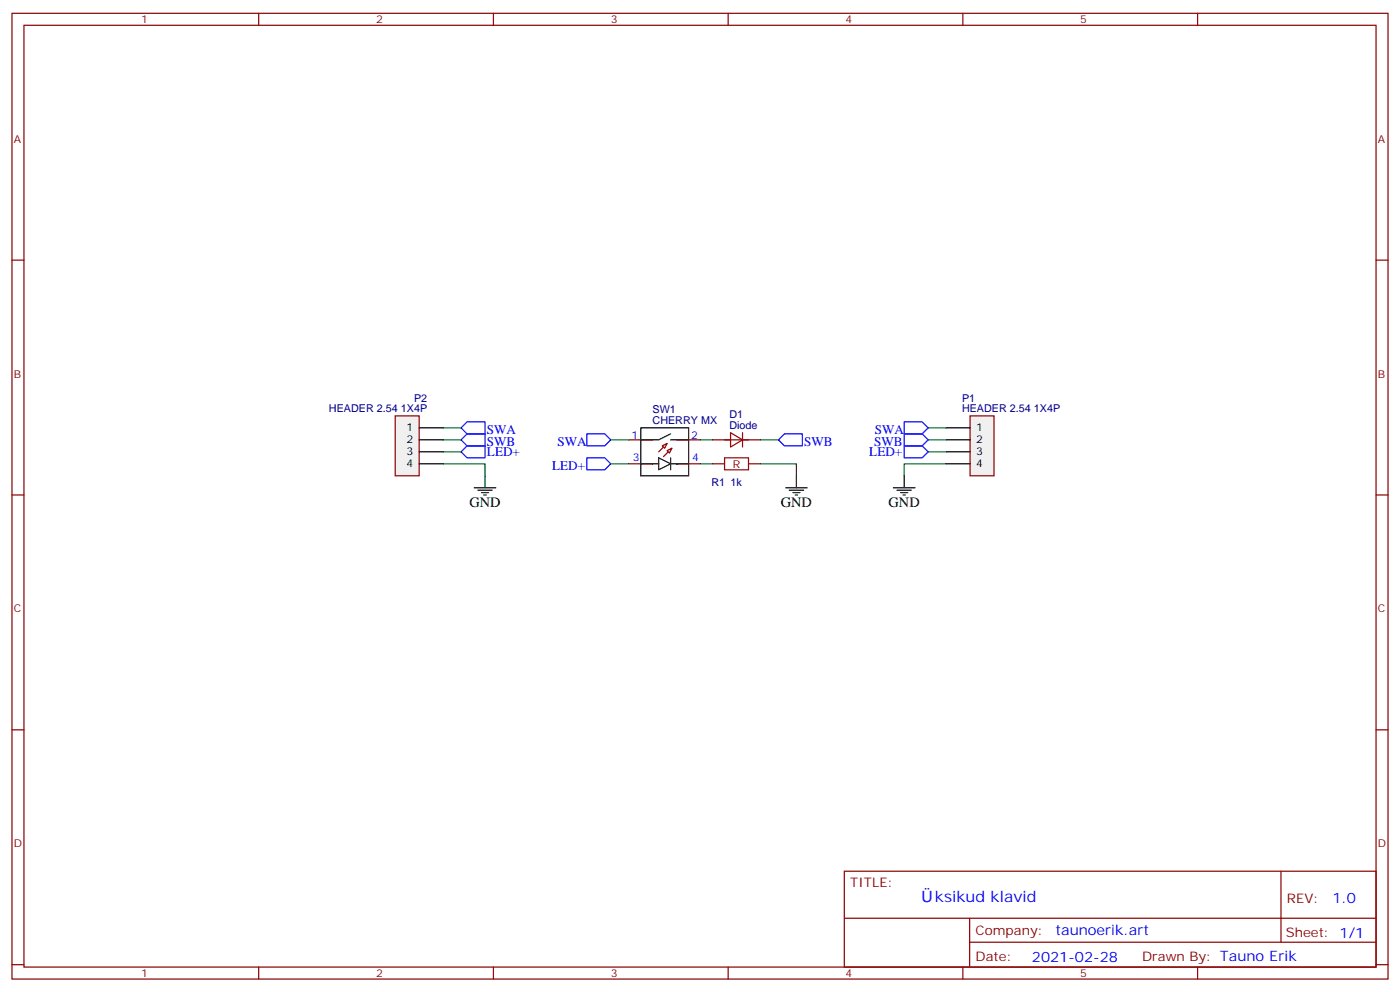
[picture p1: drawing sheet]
<svg xmlns="http://www.w3.org/2000/svg" width="412mm" height="292mm" viewBox="0 0 412 292" stroke-linecap="round" stroke-linejoin="round" font-family="sans-serif">
<g fill="none" stroke="#870000" stroke-width=".35">
<path d="M3.5 3.9h405.4v284.4h-405.4zM7.1 7.4h398.2v277.3h-398.2zM76.2 3.9v3.5M145.3 3.9v3.5M214.5 3.9v3.5M283.6 3.9v3.5M352.8 3.9v3.5M3.5 76.6h3.6M405.3 76.6h3.6M185.2 129.5h7.1M185.2 136.6h7.1M196.5 130.6l-2.5 2.4"/>
<path d="M197.9 132l-2.5 2.4M199.3 129.5h7.1M199.3 136.6h7.1M3.5 145.7h3.6M405.3 145.7h3.6M3.5 214.9h3.6M405.3 214.9h3.6M248.7 256.5h156.6v28.2h-156.6zM377.3 256.5v20.9M248.7 270.4h156.5M285.6 277.4h119.6M285.6 270.4v14.1"/>
<path d="M3.5 284h3.6M76.2 284.7v3.6M145.3 284.7v3.6M214.5 284.7v3.6M283.6 284.7v3.6M352.8 284.7v3.6M405.3 284h3.6"/>
</g>
<path d="M188.7 126h14.1v14.1h-14.1zM194 134.8l3.6 1.8-3.6 1.7zM197.6 127.7l-3.6 1.8h-5.3M197.6 129.5h5.2M197.6 134.8v3.5" fill="none" stroke="#000" stroke-width=".35"/>
<g fill="#f0f0f0" stroke="#870000" stroke-width=".35">
<path d="M195.1 131.3l1.4-.7-.7 1.4z"/>
<path d="M196.5 132.7l1.4-.7-.7 1.4z"/>
</g>
<path d="M188.7 136.6h5.3M197.6 136.6h5.2" fill="none" stroke="#000" stroke-width=".35"/>
<circle cx="199.3" cy="136.6" r=".18" fill="#000"/>
<path d="M209.9 129.5h14.1M209.9 136.6h3.5M215.2 127.4l3.5 2.1-3.5 2.1zM218.7 127.4v4.2M220.5 136.6h3.5" fill="none" stroke="#870000" stroke-width=".35"/>
<g fill="none" stroke="#008700" stroke-width=".35">
<path d="M130.5 136.6h12.4v3.5M130.5 129.5h5.3M130.5 126h5.3M130.5 133h5.3M179.9 129.5h5.3M179.9 136.6h5.3M206.4 129.5h3.5M206.4 136.6h3.5M224 136.6h10.6v3.5M224 129.5h5.3M273.4 129.5h5.3M273.4 126h5.3"/>
<path d="M273.4 133h5.3M278.7 136.6h-12.4v3.5"/>
</g>
<path d="M213.4 134.8h7.1v3.5h-7.1z" fill="none" stroke="#a10000" stroke-width=".35"/>
<path d="M135.8 133l1.8-1.7h5.3v3.5h-5.3zM137.6 124.2h5.3v3.5h-5.3l-1.8-1.7zM137.6 127.7h5.3v3.6h-5.3l-1.8-1.8zM172.9 127.7h5.3l1.7 1.8-1.7 1.8h-5.3zM172.9 134.8h5.3l1.7 1.8-1.7 1.7h-5.3zM231.1 127.7h5.3v3.6h-5.3l-1.8-1.8zM266.3 131.3h5.3l1.8 1.7-1.8 1.8h-5.3zM266.3 127.7h5.3l1.8 1.8-1.8 1.8h-5.3zM266.3 124.2h5.3l1.8 1.8-1.8 1.7h-5.3z" fill="none" stroke="#00f" stroke-width=".35"/>
<path d="M116.4 122.4h7.1v17.7h-7.1z" fill="#f0f0f0" stroke="#870000" stroke-width=".35"/>
<path d="M123.5 126h7M123.5 129.5h7M123.5 133h7M123.5 136.6h7" fill="none" stroke="#000" stroke-width=".35"/>
<path d="M285.8 122.4h7v17.7h-7z" fill="#f0f0f0" stroke="#870000" stroke-width=".35"/>
<g fill="none" stroke="#000" stroke-width=".35">
<path d="M278.7 126h7.1M278.7 129.5h7.1M278.7 133h7.1M278.7 136.6h7.1M139.7 143.6h6.3M140.8 144.3h4.2M141.8 145h2.1M142.5 145.7h.7M142.9 140.1v3.5M231.4 143.6h6.4M232.5 144.3h4.2M233.5 145h2.2"/>
<path d="M234.2 145.7h.7M234.6 140.1v3.5M263.2 143.6h6.3M264.2 144.3h4.3M265.3 145h2.1M266 145.7h.7M266.3 140.1v3.5"/>
</g>
<text font-size="4.6" fill="#00f" x="275.4" y="265.5">ksikud klavid</text>
<g font-size="4.2">
<text x="138.3" y="149.3">GND</text>
<text x="230" y="149.3">GND</text>
<text x="261.8" y="149.3">GND</text>
</g>
<g font-size="4.2" fill="#00f">
<text x="392.5" y="265.8">1.0</text>
<text x="310.9" y="275.3">taunoerik.art</text>
<text x="304" y="283.1">2021-02-28</text>
</g>
<g font-size="3.9" fill="#00f">
<text x="143.4" y="127.7">SWA</text>
<text x="143.4" y="131.3">SWB</text>
<text x="164.2" y="131.3">SWA</text>
<text x="236.9" y="131.3">SWB</text>
<text x="257.5" y="131.3">SWB</text>
<text x="257.7" y="127.7">SWA</text>
<text x="143.5" y="134.3">LED+</text>
<text x="256.1" y="134.3">LED+</text>
<text x="162.6" y="138.3">LED+</text>
</g>
<g font-size="3.9" fill="#800">
<text x="250.5" y="261.1">TITLE:</text>
<text x="379.1" y="265.8">REV:</text>
<text x="287.4" y="275.3">Company:</text>
<text x="378.7" y="275.9">Sheet: 1/1</text>
<text x="287.4" y="283">Date:</text>
<text x="336.4" y="283.1">Drawn By: Tauno Erik</text>
</g>
<g font-size="3.2" fill="#800">
<text x="41.6" y="6.9">1</text>
<text x="110.8" y="6.9">2</text>
<text x="179.9" y="6.9">3</text>
<text x="249.1" y="6.9">4</text>
<text x="318.2" y="6.9">5</text>
<text x="4.1" y="42">A</text>
<text x="405.9" y="42">A</text>
<text x="4.1" y="111.2">B</text>
<text x="405.9" y="111.2">B</text>
<text x="4.1" y="180.3">C</text>
<text x="405.9" y="180.3">C</text>
<text x="4.1" y="249.4">D</text>
<text x="405.9" y="249.4">D</text>
<text x="41.6" y="287.7">1</text>
<text x="110.8" y="287.7">2</text>
<text x="179.9" y="287.7">3</text>
<text x="249.1" y="287.7">4</text>
<text x="318.2" y="287.7">5</text>
</g>
<g font-size="3.2" fill="#000080">
<text x="122" y="118.2">P2</text>
<text x="283.4" y="118.2">P1</text>
<text x="96.9" y="121.4">HEADER 2.54 1X4P</text>
<text x="192.2" y="124.9">CHERRY MX</text>
<text x="192.2" y="121.7">SW1</text>
<text x="214.9" y="123.1">D1</text>
<text x="283.4" y="121.4">HEADER 2.54 1X4P</text>
<text x="214.9" y="126.3">Diode</text>
<text x="209.6" y="143">R1</text>
<text x="215.2" y="143">1k</text>
</g>
<g font-size="3.2">
<text x="119.7" y="127">1</text>
<text x="119.7" y="130.6">2</text>
<text x="287.5" y="127">1</text>
<text x="287.5" y="130.6">2</text>
<text x="119.7" y="134.1">3</text>
<text x="119.7" y="137.6">4</text>
<text x="287.5" y="134.1">3</text>
<text x="287.5" y="137.6">4</text>
</g>
<g font-size="3.2" fill="#00f">
<text x="186" y="129.2">1</text>
<text x="203.6" y="129.2">2</text>
<text x="186.4" y="135.9">3</text>
<text x="203.9" y="135.9">4</text>
</g>
<text font-size="3.2" fill="#900" x="215.9" y="137.8">R</text>
</svg>
